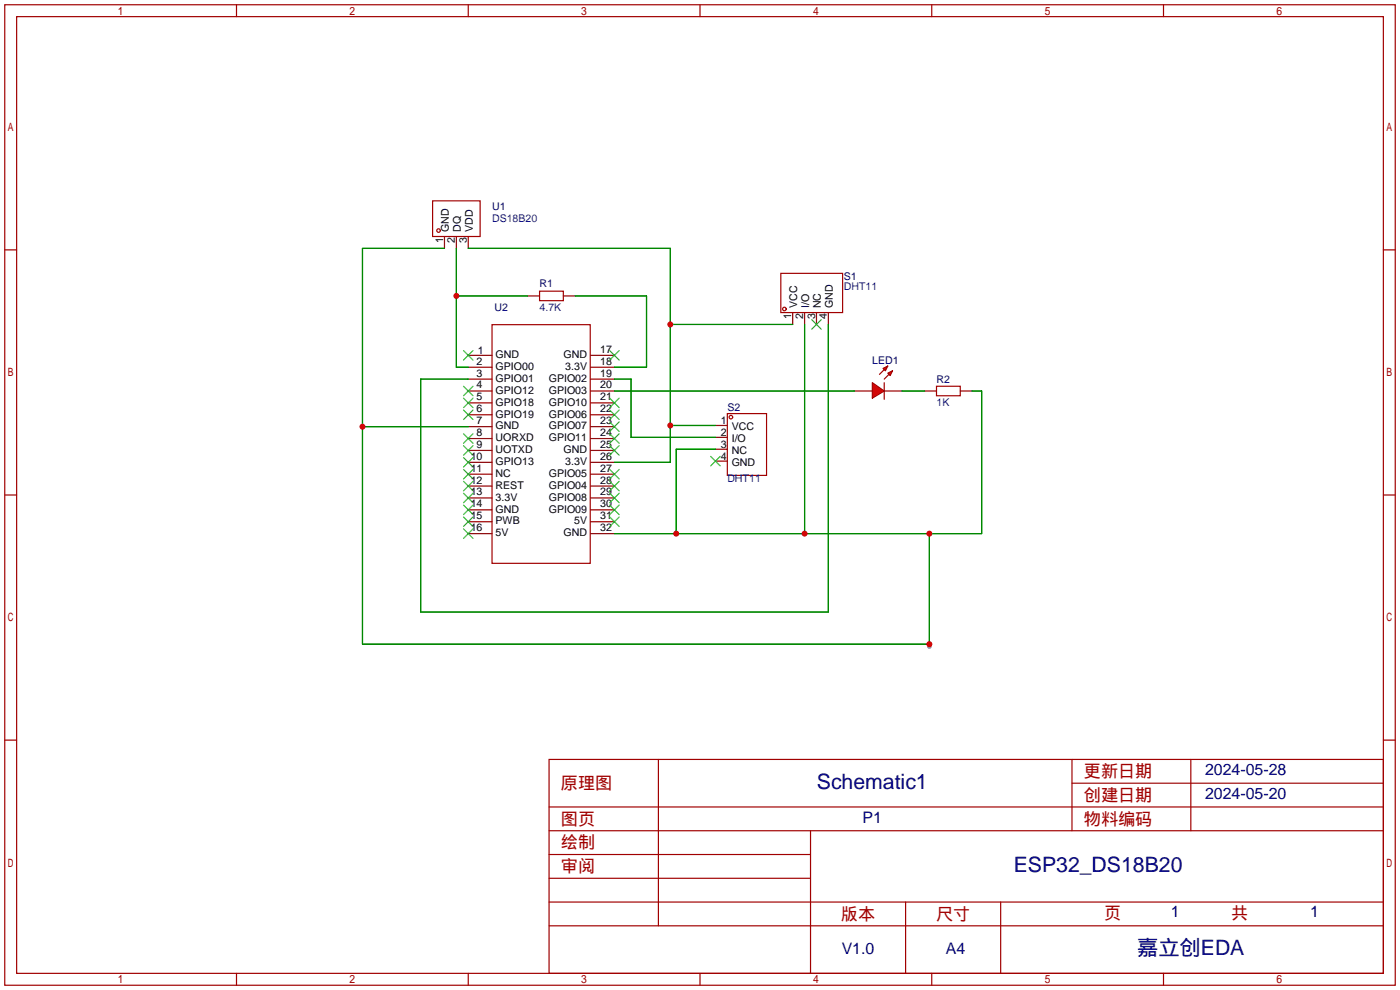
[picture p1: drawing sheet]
<svg xmlns="http://www.w3.org/2000/svg" width="299mm" height="212mm" viewBox="0 0 299 212" stroke-linecap="round" stroke-linejoin="round" font-family="sans-serif">
<circle cx="198.6" cy="138.2" r=".51" fill="#999"/>
<g fill="none" stroke="#a10000" stroke-width=".25">
<path d="M1 1h297.2v209.6h-297.2zM3.6 3.6h292.1v204.4h-292.1zM50.5 1v2.6M100.1 1v2.6M149.6 1v2.6M199.1 1v2.6M248.7 1v2.6M1 53.4h2.6M92.5 42.9h10.1v7.6h-10.1zM166.9 58.4h13.2v8.4h-13.2zM295.7 53.4h2.5M105.2 69.4h20.9v51h-20.9z"/>
<path d="M115.3 62.2h5.1v2.1h-5.1zM155.4 88.4h8.4v13.2h-8.4zM189 81.8v3.5M1 105.8h2.6M295.7 105.8h2.5M1 158.2h2.6M295.7 158.2h2.5M117.3 162.3h178.4v45.7h-178.4zM117.3 177.5h178.4M117.3 172.5h178.4M140.7 162.3v35.6M173.2 177.5v30.5"/>
<path d="M229.1 162.3v15.2M229.1 167.4h66.6M254.5 162.3v15.2M117.3 182.6h55.9M117.3 197.9h178.4M117.3 192.8h178.4M117.3 187.7h55.9M193.5 192.8v15.2M213.9 192.8v15.2M50.5 208v2.6M100.1 208v2.6M149.6 208v2.6"/>
<path d="M199.1 208v2.6M248.7 208v2.6"/>
<circle cx="93.7" cy="49.3" r=".38"/>
<circle cx="167.6" cy="66" r=".38"/>
<circle cx="156.2" cy="89.2" r=".38"/>
</g>
<g fill="none" stroke="#870000" stroke-width=".25">
<path d="M95 50.5v2.6M97.5 50.5v2.6M100.1 50.5v2.6M100.1 75.9h5.1M100.1 78.5h5.1M112.8 63.2h2.5M120.4 63.2h2.5M126.2 75.9h5.1M126.2 78.5h5.1M169.4 66.8v2.5M172 66.8v2.5M174.5 66.8v2.5"/>
<path d="M177 66.8v2.5M100.1 81h5.1M100.1 83.6h5.1M100.1 86.1h5.1M100.1 88.6h5.1M100.1 91.2h5.1M100.1 93.7h5.1M100.1 96.3h5.1M100.1 98.8h5.1M126.2 81h5.1M126.2 83.6h5.1M126.2 86.1h5.1"/>
<path d="M126.2 88.6h5.1M126.2 91.2h5.1M126.2 93.7h5.1M126.2 96.3h5.1M126.2 98.8h5.1M152.9 90.9h2.5M152.9 93.5h2.5M152.9 96h2.5M152.9 98.6h2.5M100.1 101.3h5.1M100.1 103.9h5.1M100.1 106.4h5.1"/>
<path d="M100.1 109h5.1M100.1 111.5h5.1M100.1 114h5.1M126.2 101.3h5.1M126.2 103.9h5.1M126.2 106.4h5.1M126.2 109h5.1M126.2 111.5h5.1M126.2 114h5.1"/>
</g>
<g fill="none" stroke="#3c3" stroke-width=".25">
<path d="M99.1 74.9l2 2.1M101.1 74.9l-2 2.1M130.3 74.9l2 2.1M132.3 74.9l-2 2.1M173.5 68.3l2 2.1M175.5 68.3l-2 2.1M99.1 82.5l2 2.1M99.1 85.1l2 2M99.1 87.6l2 2.1M99.1 92.7l2 2M99.1 95.2l2 2.1M99.1 97.8l2 2"/>
<path d="M101.1 82.5l-2 2.1M101.1 85.1l-2 2M101.1 87.6l-2 2.1M101.1 92.7l-2 2M101.1 95.2l-2 2.1M101.1 97.8l-2 2M130.3 95.2l2 2.1M130.3 92.7l2 2M130.3 90.2l2 2M130.3 87.6l2 2.1M130.3 85.1l2 2M132.3 95.2l-2 2.1"/>
<path d="M132.3 92.7l-2 2M132.3 90.2l-2 2M132.3 87.6l-2 2.1M132.3 85.1l-2 2M151.9 97.5l2 2.1M153.9 97.5l-2 2.1M99.1 100.3l2 2.1M99.1 102.9l2 2M99.1 105.4l2 2M99.1 107.9l2 2.1M99.1 110.5l2 2M99.1 113l2 2.1"/>
<path d="M101.1 100.3l-2 2.1M101.1 102.9l-2 2M101.1 105.4l-2 2M101.1 107.9l-2 2.1M101.1 110.5l-2 2M101.1 113l-2 2.1M130.3 110.5l2 2M130.3 107.9l2 2.1M130.3 105.4l2 2M130.3 102.9l2 2M130.3 100.3l2 2.1M132.3 110.5l-2 2"/>
<path d="M132.3 107.9l-2 2.1M132.3 105.4l-2 2M132.3 102.9l-2 2M132.3 100.3l-2 2.1"/>
</g>
<path d="M97.5 53.1v25.4h2.6M100.1 53.1h43.2v45.7h-12M97.5 63.2h15.3M122.9 63.2h15.3v15.3h-6.9M143.3 69.3h26.1M177 69.3v61.5h-87.1v-49.8h10.2M131.3 81h3.6v12.5h18M143.3 90.9h9.6" fill="none" stroke="#008700" stroke-width=".25"/>
<g fill="#f00" stroke="#a10000" stroke-width=".25">
<path d="M186.4 81.8l2.6 1.8-2.6 1.5z"/>
<path d="M188.7 78.7l1-.5-.5 1z"/>
<path d="M189.7 79.8l1.1-.6-.6 1.1z"/>
</g>
<path d="M189 79l-1 1M190 80l-1 1M200.2 82.5h5v2.1h-5z" fill="none" stroke="#a10000" stroke-width=".25"/>
<path d="M182.6 83.6h3.8M189 83.6h3.8M197.6 83.6h2.6M205.2 83.6h2.6" fill="none" stroke="#870000" stroke-width=".25"/>
<path d="M95 53.1h-17.5v84.6h121.1M172 69.3v44.7M77.5 91.2h22.6M131.3 83.6h51.3M152.9 96h-8.4v18M192.8 83.6h4.8M207.8 83.6h2v30.4h-78.5M198.6 114v24.2" fill="none" stroke="#008700" stroke-width=".25"/>
<g fill="#c00">
<circle cx="97.5" cy="63.2" r=".63"/>
<circle cx="143.3" cy="69.3" r=".63"/>
<circle cx="143.3" cy="90.9" r=".63"/>
<circle cx="198.6" cy="114" r=".63"/>
<circle cx="198.6" cy="137.7" r=".63"/>
<circle cx="77.5" cy="91.2" r=".63"/>
<circle cx="172" cy="114" r=".63"/>
<circle cx="144.5" cy="114" r=".63"/>
</g>
<g font-size="4.5" fill="#000080">
<text x="174.6" y="168.6">Schematic1</text>
<text x="216.7" y="186.3">ESP32_DS18B20</text>
<text x="243" y="204.1">嘉立创EDA</text>
</g>
<g font-size="3.7" fill="#a00000">
<text x="231.6" y="166.1">更新日期</text>
<text x="119.9" y="168.6">原理图</text>
<text x="231.6" y="171.2">创建日期</text>
<text x="119.9" y="176.3">图页</text>
<text x="231.6" y="176.3">物料编码</text>
<text x="119.9" y="181.3">绘制</text>
<text x="119.9" y="186.4">审阅</text>
<text x="179.7" y="196.6">版本</text>
<text x="200" y="196.6">尺寸</text>
<text x="236" y="196.3">页</text>
<text x="263.1" y="196.3">共</text>
</g>
<g font-size="3.4" fill="#000080">
<text x="257.6" y="165.7">2024-05-28</text>
<text x="257.6" y="170.8">2024-05-20</text>
<text x="184.4" y="175.9">P1</text>
<text x="250.3" y="196">1</text>
<text x="280" y="196">1</text>
<text x="179.9" y="203.8">V1.0</text>
<text x="202.1" y="203.8">A4</text>
</g>
<g font-size="2.3" fill="#000080">
<text x="105.2" y="44.9">U1</text>
<text x="180.3" y="59.9">S1</text>
<text x="115.3" y="61.4">R1</text>
<text x="105.7" y="66.5">U2</text>
<text x="186.4" y="77.7">LED1</text>
<text x="200.2" y="81.8">R2</text>
<text x="155.4" y="87.8">S2</text>
</g>
<g font-size="2.3" fill="#00f">
<text x="105.2" y="47.5">DS18B20</text>
<text x="180.3" y="61.9">DHT11</text>
<text x="115.3" y="66.5">4.7K</text>
<text x="200.2" y="86.8">1K</text>
<text x="155.4" y="103.1">DHT11</text>
</g>
<g font-size="2.3">
<text x="94.7" y="51.9" transform="rotate(-90 94.7 51.9)">1</text>
<text x="96" y="49.6" transform="rotate(-90 96 49.6)">GND</text>
<text x="97.2" y="51.9" transform="rotate(-90 97.2 51.9)">2</text>
<text x="98.5" y="49.6" transform="rotate(-90 98.5 49.6)">DQ</text>
<text x="99.8" y="51.9" transform="rotate(-90 99.8 51.9)">3</text>
<text x="101" y="49.6" transform="rotate(-90 101 49.6)">VDD</text>
<text x="170.4" y="65.9" transform="rotate(-90 170.4 65.9)">VCC</text>
<text x="172.9" y="65.9" transform="rotate(-90 172.9 65.9)">I/O</text>
<text x="175.5" y="65.9" transform="rotate(-90 175.5 65.9)">NC</text>
<text x="178" y="65.9" transform="rotate(-90 178 65.9)">GND</text>
<text x="169.1" y="68.2" transform="rotate(-90 169.1 68.2)">1</text>
<text x="171.6" y="68.2" transform="rotate(-90 171.6 68.2)">2</text>
<text x="174.2" y="68.2" transform="rotate(-90 174.2 68.2)">3</text>
<text x="176.7" y="68.2" transform="rotate(-90 176.7 68.2)">4</text>
<text x="101.9" y="77.9">2</text>
<text x="102.1" y="75.7">1</text>
<text x="105.9" y="76.5">GND</text>
<text x="120.4" y="76.5">GND</text>
<text x="128.3" y="77.9">18</text>
<text x="128.3" y="75.4">17</text>
<text x="101.9" y="80.5">3</text>
<text x="101.9" y="83">4</text>
<text x="105.9" y="79.1">GPIO00</text>
<text x="105.9" y="81.6">GPIO01</text>
<text x="117.3" y="81.6">GPIO02</text>
<text x="120.8" y="79.1">3.3V</text>
<text x="128.3" y="83">20</text>
<text x="128.3" y="80.5">19</text>
<text x="101.9" y="85.6">5</text>
<text x="101.9" y="88.1">6</text>
<text x="105.9" y="84.2">GPIO12</text>
<text x="105.9" y="86.7">GPIO18</text>
<text x="105.9" y="89.2">GPIO19</text>
<text x="117.3" y="89.2">GPIO06</text>
<text x="117.3" y="86.7">GPIO10</text>
<text x="117.3" y="84.2">GPIO03</text>
<text x="128.3" y="88.1">22</text>
<text x="128.3" y="85.6">21</text>
<text x="101.9" y="90.6">7</text>
<text x="101.9" y="93.2">8</text>
<text x="101.9" y="95.7">9</text>
<text x="105.9" y="91.8">GND</text>
<text x="105.9" y="94.3">UORXD</text>
<text x="117.3" y="94.3">GPIO11</text>
<text x="117.3" y="91.8">GPIO07</text>
<text x="128.3" y="95.7">25</text>
<text x="128.3" y="93.2">24</text>
<text x="128.3" y="90.6">23</text>
<text x="154.1" y="90.6">1</text>
<text x="154.1" y="93.2">2</text>
<text x="154.1" y="95.7">3</text>
<text x="156.4" y="91.9">VCC</text>
<text x="156.4" y="94.4">I/O</text>
<text x="100.6" y="98.3">10</text>
<text x="100.6" y="100.8">11</text>
<text x="105.9" y="96.9">UOTXD</text>
<text x="105.9" y="99.4">GPIO13</text>
<text x="105.9" y="101.9">NC</text>
<text x="117.3" y="101.9">GPIO05</text>
<text x="120.4" y="96.9">GND</text>
<text x="120.8" y="99.4">3.3V</text>
<text x="128.3" y="100.8">27</text>
<text x="128.3" y="98.3">26</text>
<text x="154.1" y="98.2">4</text>
<text x="156.4" y="97">NC</text>
<text x="156.4" y="99.5">GND</text>
<text x="100.6" y="103.3">12</text>
<text x="100.6" y="105.9">13</text>
<text x="105.9" y="104.5">REST</text>
<text x="105.9" y="107">3.3V</text>
<text x="117.3" y="107">GPIO08</text>
<text x="117.3" y="104.5">GPIO04</text>
<text x="128.3" y="105.9">29</text>
<text x="128.3" y="103.3">28</text>
<text x="100.6" y="108.4">14</text>
<text x="100.6" y="111">15</text>
<text x="100.6" y="113.5">16</text>
<text x="105.9" y="109.6">GND</text>
<text x="105.9" y="112.1">PWB</text>
<text x="117.3" y="109.6">GPIO09</text>
<text x="122.7" y="112.1">5V</text>
<text x="128.3" y="113.5">32</text>
<text x="128.3" y="111">31</text>
<text x="128.3" y="108.4">30</text>
<text x="105.9" y="114.6">5V</text>
<text x="120.4" y="114.6">GND</text>
</g>
</svg>
